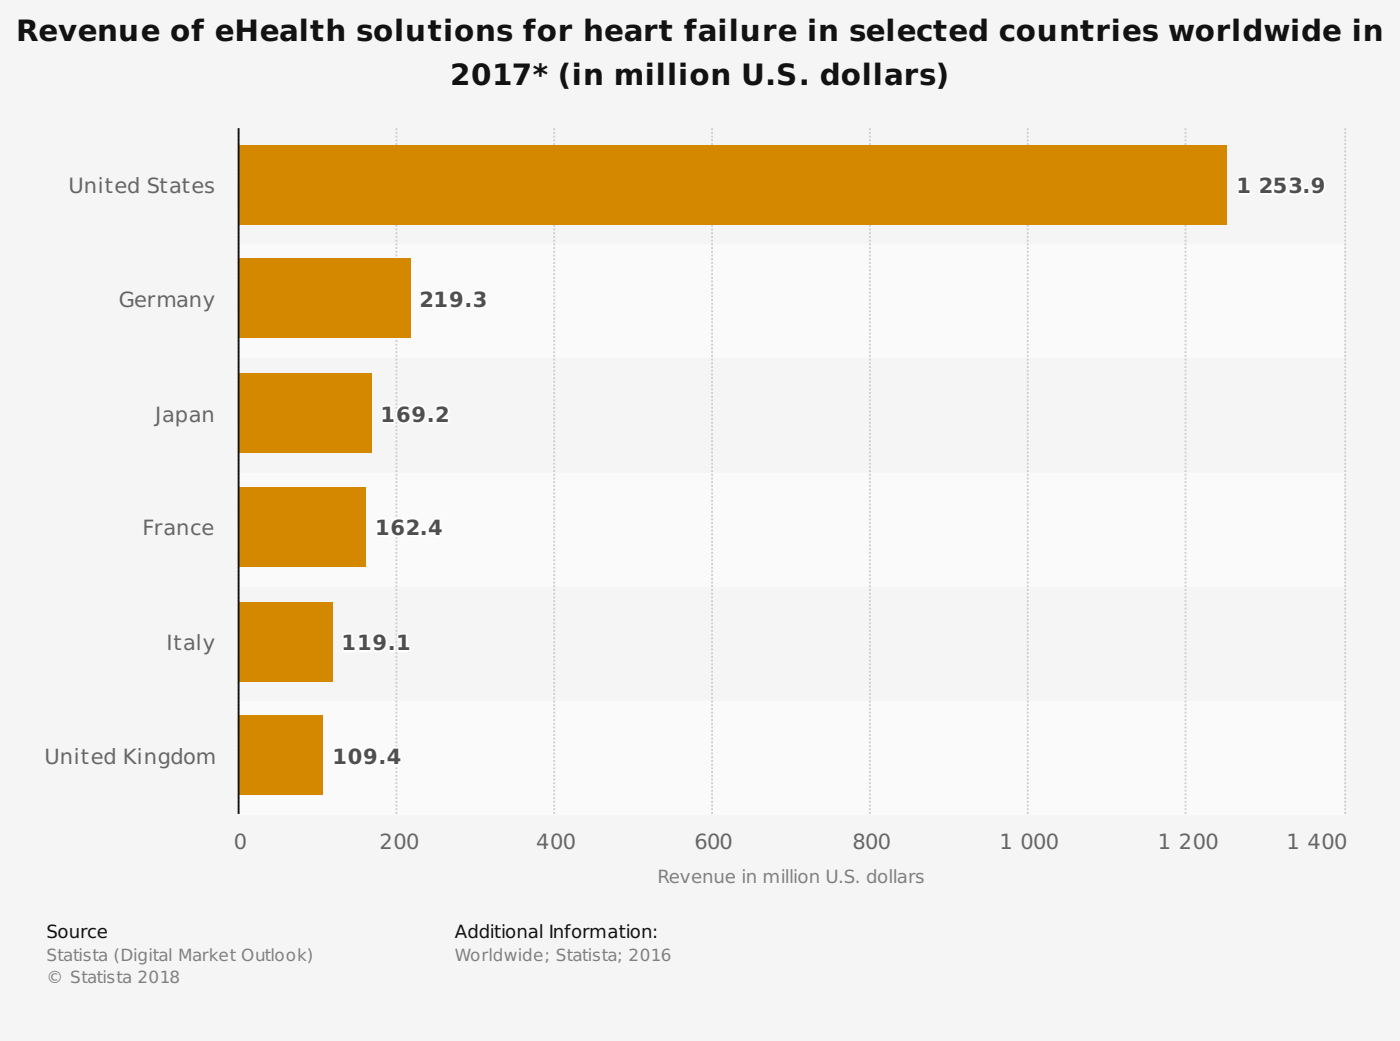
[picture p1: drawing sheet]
<svg xmlns="http://www.w3.org/2000/svg" width="353mm" height="262mm" viewBox="0 0 353 262" stroke-linecap="round" stroke-linejoin="round" font-family="sans-serif">
<path d="M0 0h352.8v262h-352.8z" fill="#f5f5f5"/>
<g fill="#fafafa">
<path d="M60.4 61.5h278.3v28.6h-278.3z"/>
<path d="M60.4 119.1h278.3v28.5h-278.3z"/>
<path d="M60.4 176.6h278.3v28.6h-278.3z"/>
</g>
<path d="M60.1 32.3v172.6M99.9 32.3v172.6M139.7 32.3v172.6M179.4 32.3v172.6M219.2 32.3v172.6M259 32.3v172.6M298.7 32.3v172.6M339 32.3v172.6" fill="none" stroke="#cdcdcd" stroke-width=".47" stroke-dasharray=".5 .5" stroke-linecap="butt"/>
<g fill="#d38800">
<path d="M60.3 36.5h249v20.1h-249z"/>
<path d="M60.3 65h43.1v20.2h-43.1z"/>
<path d="M60.3 94h33.3v20.2h-33.3z"/>
<path d="M60.3 122.6h31.9v20.1h-31.9z"/>
<path d="M60.3 151.6h23.4v20.1h-23.4z"/>
<path d="M60.3 180.1h21.1v20.1h-21.1z"/>
</g>
<g fill="none" stroke="#fff" stroke-width=".94">
<path d="M312.2 45l1.8-.2v3.2h.9v.7h-2.7v-.7h.9v-2.5l-.9 .2zM317.7 45l.4-.2a1.54 1.54 0 0 1 2.3 1.3l-.4 .7-1.2 1.1h1.7v.8h-2.8v-.8l1.4-1.2a.75 .75 0 0 0 .1-1.2 .75 .75 0 0 0-1.1 .1l-.4 .2zM321.3 44.8h2.5v.7h-1.7v.6a1.4 1.4 0 0 1 2 1.2 1.4 1.4 0 0 1-1.8 1.4l-1.1-.2v-.8l.2 .1a.91 .91 0 0 0 1.1 .3 .91 .91 0 0 0 .5-1 1.46 1.46 0 0 0-1.7-.1zM325.2 44.9l.6-.1a1.56 1.56 0 0 1 2 .9l-.2 .6-.5 .3a1.1 1.1 0 0 1 .8 1.3 1.1 1.1 0 0 1-1.3 .8l-1.6-.2v-.7l.6 .2a.78 .78 0 0 0 .9 .1 .78 .78 0 0 0 .3-.9l-1.1-.2v-.7h.4a.54 .54 0 0 0 .7-.5 .54 .54 0 0 0-.8-.4l-.8 .2zM328.7 47.7h1v1h-1zM331 45.1a1.63 1.63 0 0 1 1.9-.2 1.63 1.63 0 0 1 .7 1.8 1.96 1.96 0 0 1-2.8 1.9v-.7a1.18 1.18 0 0 0 1.9-.8 1.32 1.32 0 0 1-1.8-.2 1.32 1.32 0 0 1 .1-1.8zM106.2 73.5l.4-.1a1.54 1.54 0 0 1 2.3 1.2l-.4 .7-1.2 1.2h1.7v.7h-2.8v-.7l1.4-1.3a.75 .75 0 0 0 .1-1.1 .75 .75 0 0 0-1.1 0l-.4 .2zM109.9 73.5l1.8-.2v3.2h.9v.7h-2.7v-.7h.9v-2.5l-.9 .2zM113.8 73.6a1.63 1.63 0 0 1 1.9-.1 1.63 1.63 0 0 1 .8 1.7 1.96 1.96 0 0 1-2.8 1.9v-.7a1.18 1.18 0 0 0 1.8-.8 1.32 1.32 0 0 1-1.8-.1 1.32 1.32 0 0 1 .1-1.9zM117.6 76.2h.9v1h-.9zM119.7 73.4l.6-.1a1.56 1.56 0 0 1 2 1l-.2 .5-.5 .3a1.1 1.1 0 0 1 .8 1.3 1.1 1.1 0 0 1-1.3 .9l-1.6-.2v-.8l.6 .2a.78 .78 0 0 0 .9 .1 .78 .78 0 0 0 .3-.8l-1.1-.3v-.6h.4a.54 .54 0 0 0 .7-.6 .54 .54 0 0 0-.8-.3l-.8 .2zM96.5 102.5l1.9-.2v3.2h.8v.7h-2.7v-.7h.9v-2.5l-.9 .2z"/>
<path d="M100.6 102.8a2.3 2.3 0 0 1 2.3-.4v.8a1.17 1.17 0 0 0-1.8 .7 1.36 1.36 0 0 1 2.1 1 1.36 1.36 0 0 1-1.9 1.4 2.14 2.14 0 0 1-.7-3.5zM104.4 102.7a1.63 1.63 0 0 1 1.9-.2 1.63 1.63 0 0 1 .7 1.7 1.96 1.96 0 0 1-2.8 1.9v-.7a1.18 1.18 0 0 0 1.9-.7 1.32 1.32 0 0 1-1.9-.2 1.32 1.32 0 0 1 .2-1.8zM108.1 105.2h.9v1h-.9zM110.1 102.5l.4-.1a1.54 1.54 0 0 1 2.4 1.2l-.4 .7-1.3 1.2h1.7v.7h-2.8v-.7l1.4-1.3a.75 .75 0 0 0 .2-1.1 .75 .75 0 0 0-1.2 0l-.4 .3zM95.1 131.1l1.9-.2v3.2h.8v.6h-2.7v-.6h.9v-2.5l-.9 .2zM99.2 131.4a2.3 2.3 0 0 1 2.3-.4v.7a1.17 1.17 0 0 0-1.8 .8 1.36 1.36 0 0 1 2.1 .9 1.36 1.36 0 0 1-1.9 1.4 2.14 2.14 0 0 1-.7-3.4zM102.7 131l.4-.1a1.54 1.54 0 0 1 2.4 1.3l-.4 .7-1.3 1.1h1.7v.7h-2.8v-.7l1.4-1.2a.75 .75 0 0 0 .2-1.2 .75 .75 0 0 0-1.2 .1l-.4 .2zM106.3 133.7h1v1h-1zM109.7 130.9h1.1v2.4h.6v.7h-.6v.7h-.9v-.7h-1.7v-.8zM109.9 131.7v1.6h-1.1zM86.7 160.1l1.8-.2v3.2h.9v.7h-2.7v-.7h.9v-2.5l-.9 .2zM90.6 160.1l1.8-.2v3.2h.9v.7h-2.7v-.7h.9v-2.5l-.9 .2z"/>
<path d="M94.5 160.2a1.63 1.63 0 0 1 1.9-.2 1.63 1.63 0 0 1 .8 1.8 1.96 1.96 0 0 1-2.8 1.9v-.7a1.18 1.18 0 0 0 1.8-.8 1.32 1.32 0 0 1-1.8-.2 1.32 1.32 0 0 1 .1-1.8zM98.3 162.8h.9v1h-.9zM100.4 160.1l1.9-.2v3.2h.9v.7h-2.7v-.7h.8v-2.5l-.9 .2zM84.3 188.6l1.9-.2v3.2h.9v.7h-2.7v-.7h.8v-2.5l-.9 .2zM88.3 188.9a1.62 1.62 0 0 1 2-.3 1.62 1.62 0 0 1 .8 1.8 1.63 1.63 0 0 1-1.6 2 1.63 1.63 0 0 1-1.6-2l.1-.9zM89.1 189.2a.65 .65 0 0 1 .8 .1 .65 .65 0 0 1 .2 .7 1.27 1.27 0 0 1-.6 1.7 1.27 1.27 0 0 1-.6-1.7zM92.2 188.7a1.63 1.63 0 0 1 1.9-.1 1.63 1.63 0 0 1 .8 1.7 1.96 1.96 0 0 1-2.9 1.9v-.7a1.18 1.18 0 0 0 1.9-.8 1.32 1.32 0 0 1-1.8-.1 1.32 1.32 0 0 1 .1-1.9zM95.9 191.3h1v1h-1zM99.3 188.4h1.1v2.5h.5v.7h-.5v.7h-.9v-.7h-1.8v-.9zM99.5 189.3v1.6h-1.1z"/>
<circle cx="332.1" cy="46.1" r=".63"/>
<circle cx="114.9" cy="74.6" r=".63"/>
<circle cx="101.7" cy="104.9" r=".63"/>
<circle cx="105.4" cy="103.6" r=".63"/>
<circle cx="100.3" cy="133.5" r=".63"/>
<circle cx="95.6" cy="161.2" r=".63"/>
<circle cx="93.3" cy="189.7" r=".63"/>
</g>
<path d="M60.1 32.3v172.6" fill="none" stroke="#121212" stroke-width=".47"/>
<g font-size="7.4" fill="#121212">
<text x="4.1" y="10.3">Revenue of eHealth solutions for heart failure in selected countries worldwide in</text>
<text x="113.4" y="21.5">2017* (in million U.S. dollars)</text>
</g>
<g font-size="5.3" fill="#666">
<text x="17.2" y="48.7">United States</text>
<text x="29.9" y="77.2">Germany</text>
<text x="39.1" y="106.2">Japan</text>
<text x="35.9" y="134.7">France</text>
<text x="41.9" y="163.8">Italy</text>
<text x="11.2" y="192.3">United Kingdom</text>
<text x="58.9" y="213.8">0</text>
<text x="95.6" y="213.8">200</text>
<text x="135.1" y="213.8">400</text>
<text x="175" y="213.8">600</text>
<text x="214.8" y="213.8">800</text>
<text x="251.9" y="213.8">1</text>
<text x="257.2" y="213.8">000</text>
<text x="291.7" y="213.8">1</text>
<text x="297" y="213.8">200</text>
<text x="324.2" y="213.8">1</text>
<text x="329.5" y="213.8">400</text>
</g>
<g font-size="5.3" fill="#fff">
<text x="311.6" y="48.7">1</text>
<text x="317.2" y="48.7">253.9</text>
<text x="105.7" y="77.2">219.3</text>
<text x="95.9" y="106.2">169.2</text>
<text x="94.5" y="134.7">162.4</text>
<text x="86.1" y="163.8">119.1</text>
<text x="83.7" y="192.3">109.4</text>
</g>
<text font-size="4.6" fill="#808080" x="165.7" y="222.2">Revenue in million U.S. dollars</text>
<g font-size="4.6" fill="#121212">
<text x="11.7" y="236.3">Source</text>
<text x="114.6" y="236.3">Additional Information:</text>
</g>
<g font-size="4.2" fill="#808080">
<text x="11.7" y="241.9">Statista (Digital Market Outlook)</text>
<text x="114.6" y="241.9">Worldwide; Statista; 2016</text>
<text x="11.7" y="247.5">© Statista 2018</text>
</g>
</svg>
